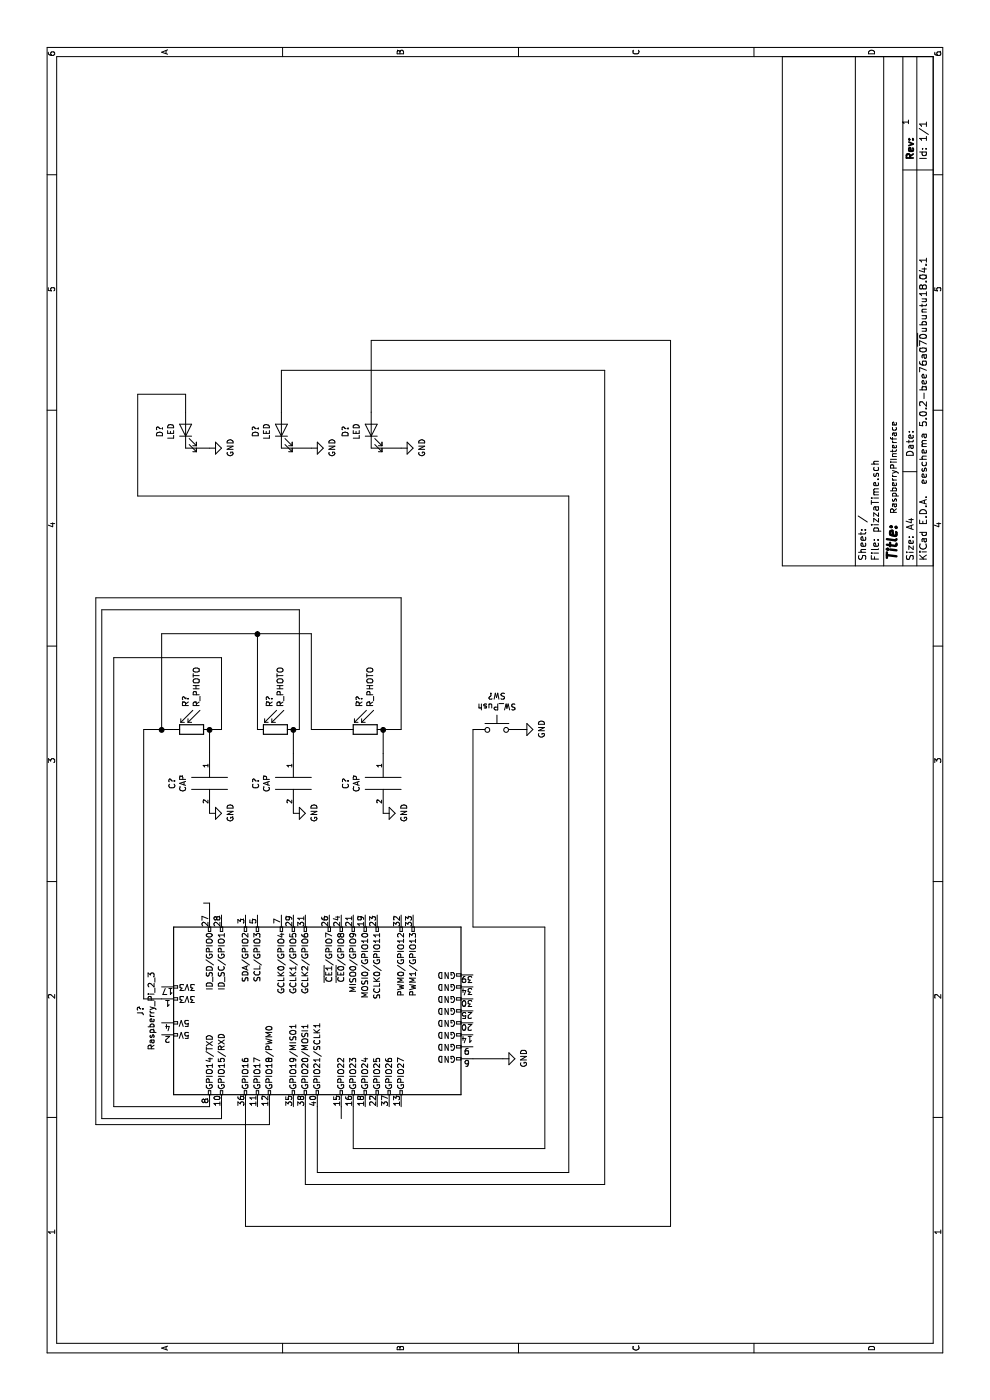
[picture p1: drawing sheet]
EESchema Schematic File Version 4
EELAYER 26 0
EELAYER END
$Descr A4 11693 8268
encoding utf-8
Sheet 1 1
Title ""
Date ""
Rev ""
Comp ""
Comment1 ""
Comment2 ""
Comment3 ""
Comment4 ""
$EndDescr
$Comp
L Connector:Raspberry_Pi_2_3 J?
U 1 1
P 3250 2650
F 0 "J?" H 3250 4128 50  0000 C CNN
F 1 "Raspberry_Pi_2_3" H 3250 4037 50  0000 C CNN
F 2 "" H 3250 2650 50  0001 C CNN
F 3 "https://www.raspberrypi.org/documentation/hardware/raspberrypi/schematics/rpi_SCH_3bplus_1p0_reduced.pdf" H 3250 2650 50  0001 C CNN
	1    3250 2650
	1    0    0    -1  
$EndComp
Wire Wire Line
	4150 1700 4150 1750
Wire Wire Line
	4150 1750 4050 1750
$Comp
L power:GND #PWR?
U 1 1
P 2850 4200
F 0 "#PWR?" H 2850 3950 50  0001 C CNN
F 1 "GND" H 2855 4027 50  0000 C CNN
F 2 "" H 2850 4200 50  0001 C CNN
F 3 "" H 2850 4200 50  0001 C CNN
	1    2850 4200
	1    0    0    -1  
$EndComp
Wire Wire Line
	2850 4200 2850 3950
$Comp
L Device:LED D?
U 1 1
P 8100 1550
F 0 "D?" H 8091 1766 50  0000 C CNN
F 1 "LED" H 8091 1675 50  0000 C CNN
F 2 "" H 8100 1550 50  0001 C CNN
F 3 "~" H 8100 1550 50  0001 C CNN
	1    8100 1550
	1    0    0    -1  
$EndComp
$Comp
L Switch:SW_Push SW?
U 1 1
P 5600 4150
F 0 "SW?" H 5600 4435 50  0000 C CNN
F 1 "SW_Push" H 5600 4344 50  0000 C CNN
F 2 "" H 5600 4350 50  0001 C CNN
F 3 "" H 5600 4350 50  0001 C CNN
	1    5600 4150
	0    1    1    0   
$EndComp
$Comp
L Device:R_PHOTO R?
U 1 1
P 5600 1600
F 0 "R?" H 5412 1554 50  0000 R CNN
F 1 "R_PHOTO" H 5412 1645 50  0000 R CNN
F 2 "" V 5650 1350 50  0001 L CNN
F 3 "~" H 5600 1550 50  0001 C CNN
	1    5600 1600
	-1   0    0    1   
$EndComp
Wire Wire Line
	3350 1350 3350 1200
Wire Wire Line
	3350 1200 5600 1200
Wire Wire Line
	5600 1200 5600 1350
$Comp
L pspice:CAP C?
U 1 1
P 5150 1750
F 0 "C?" V 4835 1750 50  0000 C CNN
F 1 "CAP" V 4926 1750 50  0000 C CNN
F 2 "" H 5150 1750 50  0001 C CNN
F 3 "~" H 5150 1750 50  0001 C CNN
	1    5150 1750
	0    1    1    0   
$EndComp
Wire Wire Line
	5600 1750 5400 1750
$Comp
L power:GND #PWR?
U 1 1
P 4900 1750
F 0 "#PWR?" H 4900 1500 50  0001 C CNN
F 1 "GND" H 4905 1577 50  0000 C CNN
F 2 "" H 4900 1750 50  0001 C CNN
F 3 "" H 4900 1750 50  0001 C CNN
	1    4900 1750
	1    0    0    -1  
$EndComp
Wire Wire Line
	5600 1850 5600 1750
Connection ~ 5600 1750
Wire Wire Line
	5600 1850 6200 1850
Wire Wire Line
	6200 1850 6200 950 
Wire Wire Line
	6200 950  2450 950 
Wire Wire Line
	2450 950  2450 1750
$Comp
L Device:R_PHOTO R?
U 1 1
P 5600 2300
F 0 "R?" H 5412 2254 50  0000 R CNN
F 1 "R_PHOTO" H 5412 2345 50  0000 R CNN
F 2 "" V 5650 2050 50  0001 L CNN
F 3 "~" H 5600 2250 50  0001 C CNN
	1    5600 2300
	-1   0    0    1   
$EndComp
$Comp
L Device:R_PHOTO R?
U 1 1
P 5600 3050
F 0 "R?" H 5412 3004 50  0000 R CNN
F 1 "R_PHOTO" H 5412 3095 50  0000 R CNN
F 2 "" V 5650 2800 50  0001 L CNN
F 3 "~" H 5600 3000 50  0001 C CNN
	1    5600 3050
	-1   0    0    1   
$EndComp
$Comp
L pspice:CAP C?
U 1 1
P 5150 2450
F 0 "C?" V 4835 2450 50  0000 C CNN
F 1 "CAP" V 4926 2450 50  0000 C CNN
F 2 "" H 5150 2450 50  0001 C CNN
F 3 "~" H 5150 2450 50  0001 C CNN
	1    5150 2450
	0    1    1    0   
$EndComp
$Comp
L pspice:CAP C?
U 1 1
P 5150 3200
F 0 "C?" V 4835 3200 50  0000 C CNN
F 1 "CAP" V 4926 3200 50  0000 C CNN
F 2 "" H 5150 3200 50  0001 C CNN
F 3 "~" H 5150 3200 50  0001 C CNN
	1    5150 3200
	0    1    1    0   
$EndComp
$Comp
L power:GND #PWR?
U 1 1
P 4900 2450
F 0 "#PWR?" H 4900 2200 50  0001 C CNN
F 1 "GND" H 4905 2277 50  0000 C CNN
F 2 "" H 4900 2450 50  0001 C CNN
F 3 "" H 4900 2450 50  0001 C CNN
	1    4900 2450
	1    0    0    -1  
$EndComp
$Comp
L power:GND #PWR?
U 1 1
P 4900 3200
F 0 "#PWR?" H 4900 2950 50  0001 C CNN
F 1 "GND" H 4905 3027 50  0000 C CNN
F 2 "" H 4900 3200 50  0001 C CNN
F 3 "" H 4900 3200 50  0001 C CNN
	1    4900 3200
	1    0    0    -1  
$EndComp
Wire Wire Line
	5400 2450 5600 2450
Wire Wire Line
	5400 3200 5600 3200
Wire Wire Line
	5600 2150 6400 2150
Wire Wire Line
	6400 2150 6400 1350
Wire Wire Line
	6400 1350 5600 1350
Connection ~ 5600 1350
Wire Wire Line
	5600 1350 5600 1450
Wire Wire Line
	5600 2900 5600 2600
Wire Wire Line
	5600 2600 6400 2600
Wire Wire Line
	6400 2600 6400 2150
Connection ~ 6400 2150
Wire Wire Line
	5600 2500 5600 2450
Connection ~ 5600 2450
Wire Wire Line
	5600 2500 6600 2500
Wire Wire Line
	6600 2500 6600 850 
Wire Wire Line
	6600 850  2350 850 
Wire Wire Line
	2350 2850 2450 2850
Wire Wire Line
	5600 3350 5600 3200
Connection ~ 5600 3200
Wire Wire Line
	5600 3350 6700 3350
Wire Wire Line
	6700 3350 6700 800 
Wire Wire Line
	6700 800  2300 800 
Wire Wire Line
	2300 800  2300 2250
Wire Wire Line
	2300 2250 2450 2250
Wire Wire Line
	2350 850  2350 1850
Wire Wire Line
	2350 1850 2450 1850
$Comp
L power:GND #PWR?
U 1 1
P 5600 4350
F 0 "#PWR?" H 5600 4100 50  0001 C CNN
F 1 "GND" H 5605 4177 50  0000 C CNN
F 2 "" H 5600 4350 50  0001 C CNN
F 3 "" H 5600 4350 50  0001 C CNN
	1    5600 4350
	1    0    0    -1  
$EndComp
Wire Wire Line
	5600 3950 3950 3950
Wire Wire Line
	3950 3950 3950 4550
Wire Wire Line
	3950 4550 2100 4550
Wire Wire Line
	2100 4550 2100 2950
Wire Wire Line
	2100 2950 2450 2950
$Comp
L Device:LED D?
U 1 1
P 8100 2350
F 0 "D?" H 8091 2566 50  0000 C CNN
F 1 "LED" H 8091 2475 50  0000 C CNN
F 2 "" H 8100 2350 50  0001 C CNN
F 3 "~" H 8100 2350 50  0001 C CNN
	1    8100 2350
	1    0    0    -1  
$EndComp
$Comp
L Device:LED D?
U 1 1
P 8100 3100
F 0 "D?" H 8091 3316 50  0000 C CNN
F 1 "LED" H 8091 3225 50  0000 C CNN
F 2 "" H 8100 3100 50  0001 C CNN
F 3 "~" H 8100 3100 50  0001 C CNN
	1    8100 3100
	1    0    0    -1  
$EndComp
Wire Wire Line
	2450 2650 1900 2650
Wire Wire Line
	1900 2650 1900 4750
Wire Wire Line
	1900 4750 7550 4750
Wire Wire Line
	7550 4750 7550 1150
Wire Wire Line
	7550 1150 8400 1150
Wire Wire Line
	8400 1150 8400 1550
Wire Wire Line
	8400 1550 8250 1550
$Comp
L power:GND #PWR?
U 1 1
P 7950 1750
F 0 "#PWR?" H 7950 1500 50  0001 C CNN
F 1 "GND" H 7955 1577 50  0000 C CNN
F 2 "" H 7950 1750 50  0001 C CNN
F 3 "" H 7950 1750 50  0001 C CNN
	1    7950 1750
	1    0    0    -1  
$EndComp
$Comp
L power:GND #PWR?
U 1 1
P 7950 2600
F 0 "#PWR?" H 7950 2350 50  0001 C CNN
F 1 "GND" H 7955 2427 50  0000 C CNN
F 2 "" H 7950 2600 50  0001 C CNN
F 3 "" H 7950 2600 50  0001 C CNN
	1    7950 2600
	1    0    0    -1  
$EndComp
$Comp
L power:GND #PWR?
U 1 1
P 7950 3350
F 0 "#PWR?" H 7950 3100 50  0001 C CNN
F 1 "GND" H 7955 3177 50  0000 C CNN
F 2 "" H 7950 3350 50  0001 C CNN
F 3 "" H 7950 3350 50  0001 C CNN
	1    7950 3350
	1    0    0    -1  
$EndComp
Wire Wire Line
	7950 1550 7950 1750
Wire Wire Line
	7950 2350 7950 2600
Wire Wire Line
	7950 3100 7950 3350
Wire Wire Line
	8250 2350 8600 2350
Wire Wire Line
	8600 2350 8600 5050
Wire Wire Line
	8600 5050 1800 5050
Wire Wire Line
	1800 5050 1800 2550
Wire Wire Line
	1800 2550 2450 2550
Wire Wire Line
	8250 3100 8850 3100
Wire Wire Line
	8850 3100 8850 5600
Wire Wire Line
	8850 5600 1450 5600
Wire Wire Line
	1450 5600 1450 2050
Wire Wire Line
	1450 2050 2450 2050
Text Label 7400 7500 0    50   ~ 0
RaspberryPiInterface
Text Label 10650 7600 0    50   ~ 0
1
$EndSCHEMATC
